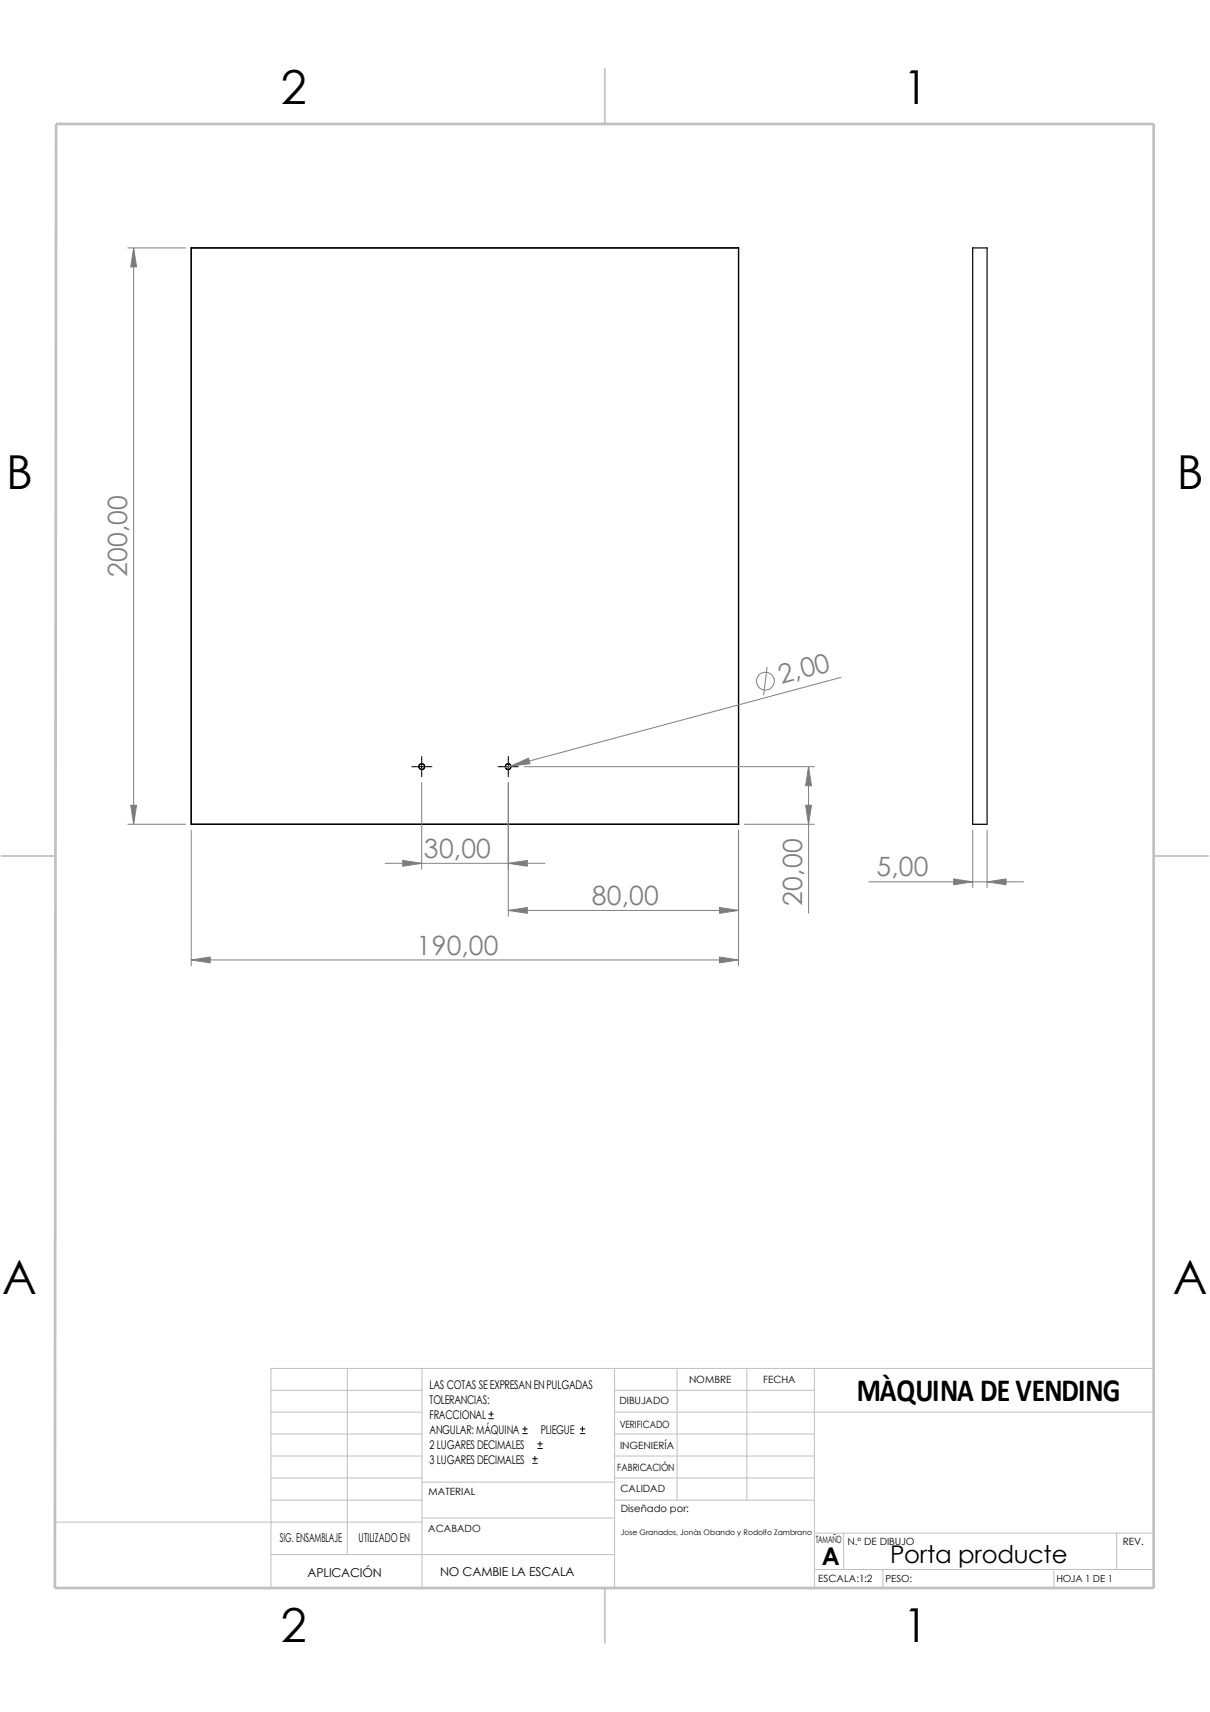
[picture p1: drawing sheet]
<svg xmlns="http://www.w3.org/2000/svg" width="210mm" height="297mm" viewBox="0 0 210 297" stroke-linecap="round" stroke-linejoin="round" font-family="sans-serif">
<g fill="none" stroke="#c0c0c0" stroke-width=".17">
<path d="M60.3 237.4v32.3M73.2 237.4v38.1M106.7 237.4v38.1M117.5 237.4v22.9M129.6 237.4v22.9M141.4 237.4v38.1M200.2 237.4h-153.2v38.1M47 241.2h26.2M47 245h26.2M47 252.6h26.2M47 248.8h26.2M47 256.4h26.2"/>
<path d="M73.2 257.1h33.5M106.7 241.2h34.7M106.7 245h93.5M106.7 252.6h34.7M106.7 248.8h34.7M106.7 256.4h34.7M9.5 264.1h63.7M47 269.7h59.7M47 260.3h26.2M73.2 263.4h33.5M106.7 260.3h34.7M141.4 272.3h58.8"/>
<path d="M141.4 266h58.8M146.4 266v6.3M153.2 272.3v3.2M182.9 272.3v3.2M193.8 266v6.3"/>
</g>
<path d="M105 11.9v9.6M.2 148.5h9.5M200.2 148.5h9.6M105 275.5v9.5" fill="none" stroke="#c0c0c0" stroke-width=".21"/>
<path d="M9.7 21.5h190.5v254h-190.7z" fill="none" stroke="#c0c0c0" stroke-width=".47"/>
<g fill="none" stroke="#000" stroke-width=".21">
<path d="M128.2 43v100M128.2 43h-95v100h95M168.8 43h2.5v100h-2.5z"/>
<circle cx="73.2" cy="133" r=".51"/>
<circle cx="73.2" cy="133" r=".49"/>
<circle cx="88.2" cy="133" r=".49"/>
</g>
<g fill="none" stroke="#000" stroke-width=".17">
<path d="M71.5 133h3.5M73.2 131.2v3.5M86.4 133h3.6M88.2 131.2v3.5M84.8 246.1h.8M84.8 245.3h.8M85.3 244.9v.8M90.7 248.7h.8M90.7 247.9h.8M91.1 247.5v.8M92.5 253.9h.8M92.5 253.1h.8"/>
<path d="M92.8 252.7v.8M93.3 251.3h.8M93.3 250.5h.8M93.7 250.1v.8M100.7 248.7h.8M100.7 247.9h.8M101.1 247.5v.8"/>
</g>
<g fill="none" stroke="#808080" stroke-width=".17">
<path d="M22.2 43h10M23.2 43v100M133.1 115.8l-.6 4.8M146 117.5l-58.3 15.6M73.2 135.8v15M88.2 135.8v23.2M91 133h50.4M140.3 133v25.4M22.2 143h10M33.2 144v23.5M66.8 149.8h27.8M88.2 157.9h40"/>
<path d="M128.2 144v23.5M129.2 143h12.2M150.8 153h26.9M168.8 144v10M171.3 144v10M33.2 166.5h95"/>
<circle cx="132.8" cy="118.2" r="1.57"/>
</g>
<g fill="#808080" stroke="#808080" stroke-width=".17">
<path d="M165.5 152.5l3.3 .5-3.3 .5z"/>
<path d="M171.3 153l3.3-.5v1z"/>
<path d="M140.3 133l.5 3.3h-1z"/>
<path d="M33.2 166.5l3.3-.5v1z"/>
<path d="M88.7 132.9l3-1.4 .3 1z"/>
<path d="M23.2 43l.5 3.3h-1z"/>
<path d="M124.9 166l3.3 .5-3.3 .5z"/>
<path d="M88.2 157.9l3.3-.5v1.1z"/>
<path d="M22.7 139.7h1l-.5 3.3z"/>
<path d="M124.9 157.4l3.3 .5-3.3 .6z"/>
<path d="M139.8 139.7h1l-.5 3.3z"/>
<path d="M69.9 149.3l3.3 .5-3.3 .5z"/>
<path d="M88.2 149.8l3.3-.5v1z"/>
</g>
<g font-size="8.1">
<text x="48.8" y="18.1">2</text>
<text x="156.7" y="18.1">1</text>
<text x="1.1" y="84.8">B</text>
<text x="204.3" y="84.8">B</text>
<text x=".4" y="224.5">A</text>
<text x="203.6" y="224.5">A</text>
<text x="48.8" y="284.8">2</text>
<text x="156.7" y="284.8">1</text>
</g>
<text font-size="5.6" x="148.7" y="243">MÀQUINA DE VENDING</text>
<g font-size="4.6" fill="#808080">
<text x="22.1" y="100.1" transform="rotate(-90 22.1 100.1)">200,00</text>
<text x="135.6" y="118.7" transform="rotate(-15 135.6 118.7)">2,00</text>
<text x="73.6" y="148.8">30,00</text>
<text x="152.1" y="152.1">5,00</text>
<text x="102.7" y="157">80,00</text>
<text x="139.2" y="157.1" transform="rotate(-90 139.2 157.1)">20,00</text>
<text x="72.3" y="165.6">190,00</text>
</g>
<g font-size="4.2">
<text x="142.6" y="271.5">A</text>
<text x="154.5" y="271.2">Porta producte</text>
</g>
<g font-size="2.1">
<text x="74.5" y="241">LAS COTAS SE EXPRESAN EN PULGADAS</text>
<text x="74.5" y="243.6">TOLERANCIAS:</text>
<text x="74.5" y="246.2">FRACCIONAL</text>
<text x="74.5" y="248.8">ANGULAR: MÁQUINA</text>
<text x="74.5" y="251.3">2 LUGARES DECIMALES</text>
<text x="93.9" y="248.8">PLIEGUE</text>
<text x="74.5" y="253.9">3 LUGARES DECIMALES</text>
<text x="48.6" y="267.5">SIG. ENSAMBLAJE</text>
<text x="62.2" y="267.5">UTILIZADO EN</text>
<text x="53.4" y="273.6">APLICACIÓN</text>
<text x="76.4" y="273.4">NO CAMBIE LA ESCALA</text>
</g>
<g font-size="1.7">
<text x="119.6" y="239.9">NOMBRE</text>
<text x="132.5" y="239.9">FECHA</text>
<text x="107.5" y="243.6">DIBUJADO</text>
<text x="107.6" y="247.7">VERIFICADO</text>
<text x="107.6" y="251.3">INGENIERÍA</text>
<text x="107.1" y="255.3">FABRICACIÓN</text>
<text x="74.4" y="259.3">MATERIAL</text>
<text x="107.7" y="258.8">CALIDAD</text>
<text x="107.8" y="262.4">Diseñado por:</text>
<text x="74.3" y="265.8">ACABADO</text>
<text x="141.6" y="267.8">TAMAÑO</text>
<text x="147.1" y="268">N.º DE DIBUJO</text>
<text x="194.9" y="268.1">REV.</text>
<text x="142" y="274.5">ESCALA:1:2</text>
<text x="153.7" y="274.5">PESO:</text>
<text x="183.3" y="274.5">HOJA 1 DE 1</text>
</g>
<text font-size="1.3" x="107.8" y="266.2">Jose Granados, Jonàs Obando y Rodolfo Zambrano</text>
</svg>
